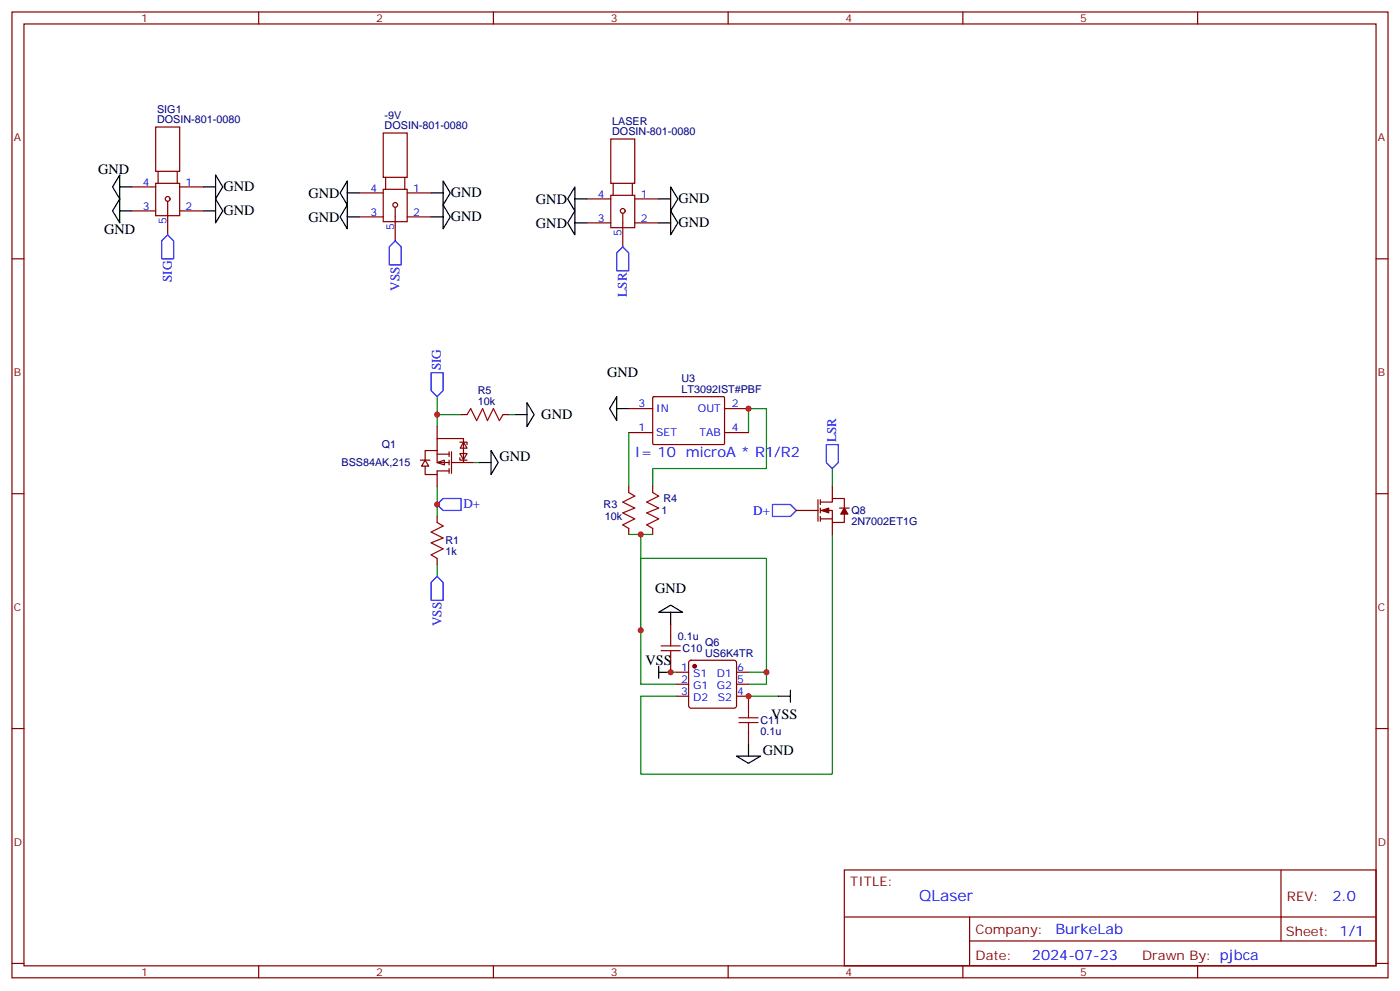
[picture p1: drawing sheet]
<svg xmlns="http://www.w3.org/2000/svg" width="412mm" height="292mm" viewBox="0 0 412 292" stroke-linecap="round" stroke-linejoin="round" font-family="sans-serif">
<g fill="none" stroke="#870000" stroke-width=".35">
<path d="M3.5 3.5h405.4v284.4h-405.4zM7.1 7.1h398.2v277.2h-398.2zM76.2 3.5v3.6M145.3 3.5v3.6M214.5 3.5v3.6M283.6 3.5v3.6M352.8 3.5v3.6M3.5 76.2h3.6M405.3 76.2h3.6M192.3 116.9l.3-.1h20.7l.1 .3v13.6l-.3 .2-20.7-.1-.1-.3zM185.2 127.4h7.1M185.2 120.3h7.1"/>
<path d="M213.4 127.4h7.1M213.4 120.3h7.1M3.5 145.3h3.6M405.3 145.3h3.6M197.6 183.8v3.5M197.6 194.4v3.5M3.5 214.5h3.6M220.5 205v3.5M220.5 215.5v3.6M405.3 214.5h3.6M248.7 256.1h156.6v28.2h-156.6zM377.3 256.1v20.9"/>
<path d="M248.7 270h156.5M285.6 277h119.6M285.6 270v14.1M3.5 283.6h3.6M76.2 284.3v3.6M145.3 284.3v3.6M214.5 284.3v3.6M283.6 284.3v3.6M352.8 284.3v3.6M405.3 283.6h3.6"/>
</g>
<path d="M128.8 116.8v5.3h7M128.8 122.1v3.5M139.3 136.2h1.8M149.9 122.1h1.8M185.2 127.4v15.8M220.5 127.4v-7.1h5.3v17.6h-33.5v5.3M245.2 137.9v5.3M128.8 143.2v8.8M245.2 157.3v70.6h-56.5v-22.9h10.6M128.8 166.2v3.5M197.6 197.9h1.7M220.5 205h8.8" fill="none" stroke="#008700" stroke-width=".35"/>
<path d="M194.7 191.6h5.7M194.7 190.1h5.7M197.6 187.3v2.8M197.6 191.6v2.8M217.7 211.3h5.6M217.7 212.7h5.6M220.5 208.5v2.8M220.5 212.7v2.8" fill="none" stroke="#a10000" stroke-width=".35"/>
<path d="M155.2 118.5l2.1 3.6-2.1 3.5zM181.7 116.8v7l-2.1-3.5zM141.1 136.2h3.5M144.6 132.6l2.2 3.6-2.2 3.5zM151.7 122.1h3.5M181.7 120.3h3.5M194 180.3l3.6-2.1 3.5 2.1zM197.6 180.3v3.5M220.5 219.1v3.5M217 222.6h7l-3.5 2.1z" fill="none" stroke="#000" stroke-width=".35"/>
<path d="M127 109.7h3.5v5.3l-1.7 1.8-1.8-1.8zM243.4 130.9h3.5v5.3l-1.7 1.7-1.8-1.7zM128.8 148.5l1.7-1.7h5.3v3.5h-5.3zM128.8 169.7l1.7 1.7v5.3h-3.5v-5.3z" fill="none" stroke="#00f" stroke-width=".35"/>
<path d="M128.8 136.2l2.1-.7v1.4z" fill="#fff" stroke="#870000" stroke-width=".35"/>
<g fill="none" stroke="#870000" stroke-width=".35">
<path d="M45.9 37.4h7v13h-7zM112.9 39.2h7v13h-7zM38.8 55h7.1M45.9 54h7v9.5h-7zM46.6 50.4v3.6M49.4 59.3v9.8M52.2 50.4v3.6M52.9 55h7.1M105.8 56.8h7.1M112.9 55.7h7v9.6h-7zM113.6 52.2v3.5M119.2 52.2v3.5"/>
<path d="M119.9 56.8h7.1M172.9 58.6h7M179.9 57.5h7.1v9.5h-7.1zM179.9 40.9h7.1v13.1h-7.1zM180.6 54v3.5M186.3 54v3.5M187 58.6h7M38.8 62.1h7.1M52.9 62.1h7.1M105.8 63.9h7.1M116.4 61v9.9M119.9 63.9h7.1"/>
<path d="M172.9 65.6h7M183.4 62.8v9.9M187 65.6h7M123.8 135.5h2.8M125.2 135.5l1.1 1.7h-2.1zM125.2 137.2v2.5h3.6v-1.1h3.5M128.8 132.6h-3.6v2.9M128.8 132.6v3.6h3.5M128.8 132.6v-3.5h7.7v7.1h-3.5M128.8 133.7h3.5M128.8 125.6v3.5M128.8 139.7v3.5"/>
<path d="M132.3 133v1.4M132.3 135.5v1.4M132.3 137.9v1.4M133 133v6.3M135.5 133.5h2.1l-1.1 1.8zM135.5 134.8v.7h2.1M135.5 130.2h2.1v.7M135.8 122.1h1.8M136.5 130.2l1.1 1.7h-2zM136.5 136.2h2.8M148.2 122.1h1.7M128.8 152v1.8"/>
<path d="M185.2 143.2v1.8M185.2 155.6v1.7M192.3 143.2v1.8M192.3 155.6v1.7M234.6 150.3h6.3M240.9 147.1v6.4M241.7 147.8h3.5v-1h3.5v2.8M241.7 150.3h3.5v3.5h3.5v-2.5M241.7 152.8h3.5M241.7 147.1v1.4M241.7 149.6v1.4M241.7 152v1.5"/>
<path d="M245.2 143.2v3.6M245.2 153.8v3.5M247.3 149.6h2.8M128.8 164.4v1.8M199.3 197.9h3.5M203.1 194.6l.5-.2h12.7l.5 .2 .2 .5v12.7l-.3 .5-.4 .2h-12.7l-.5-.2-.3-.5v-12.7zM217 197.9h3.5M199.3 201.4h3.5M199.3 205h3.5M217 201.4h3.5M217 205h3.5"/>
<circle cx="49.4" cy="58.6" r=".71"/>
<circle cx="116.4" cy="60.3" r=".71"/>
<circle cx="183.4" cy="62.1" r=".71"/>
</g>
<path d="M49.4 69.1l1.8 1.8v5.3h-3.6v-5.3zM116.4 70.9l1.8 1.8v5.3h-3.5v-5.3zM183.4 72.7l1.8 1.7v5.3h-3.5v-5.3zM227.5 148.5h5.3l1.8 1.8-1.8 1.7h-5.3z" fill="none" stroke="#00f" stroke-width=".35"/>
<g fill="none" stroke="#000" stroke-width=".35">
<path d="M35.3 58.6v7l-2.1-3.5zM35.3 51.5v7.1l-2.1-3.6zM35.3 55h3.5M60 55h3.5M63.5 51.5l2.1 3.5-2.1 3.6zM63.5 58.6l2.1 3.5-2.1 3.5zM102.3 53.3v7l-2.1-3.5zM102.3 56.8h3.5M127 56.8h3.5M130.5 53.3l2.1 3.5-2.1 3.5zM169.3 55v7.1l-2.1-3.5zM169.3 58.6h3.6"/>
<path d="M194 58.6h3.6M197.6 55l2.1 3.6-2.1 3.5zM35.3 62.1h3.5M60 62.1h3.5M102.3 60.3v7.1l-2.1-3.5zM102.3 63.9h3.5M127 63.9h3.5M130.5 60.3l2.1 3.6-2.1 3.5zM169.3 62.1v7l-2.1-3.5zM169.3 65.6h3.6M194 65.6h3.6M197.6 62.1l2.1 3.5-2.1 3.5z"/>
<path d="M194 197.9h3.6M194 196.1v3.6M229.3 205h3.5M232.8 203.2v3.5"/>
</g>
<path d="M185.2 157.3h7.1M188.7 157.3v44.1h10.6M188.7 185.6v-21.2h37.1v33.5h-5.3M225.8 197.9v3.5h-5.3" fill="none" stroke="#008700" stroke-width=".35"/>
<g fill="#870000" stroke="#870000" stroke-width=".35">
<path d="M242 150.3l2.1-.7v1.4z"/>
<path d="M248.7 149.6l1.1 1.7h-2.2z"/>
<circle cx="204.6" cy="196.1" r=".53"/>
</g>
<path d="M137.6 122.1l1-1.8 1.8 3.5 1.8-3.5 1.4 3.5 1.7-3.5 1.8 3.5 1.1-1.7M128.8 153.8l1.7 1.1-3.5 1.7 3.5 1.8-3.5 1.4 3.5 1.8-3.5 1.7 1.8 1.1M185.2 145l1.8 1-3.6 1.8 3.6 1.8-3.6 1.4 3.6 1.8-3.6 1.7 1.8 1.1M192.3 145l1.7 1-3.5 1.8 3.5 1.8-3.5 1.4 3.5 1.8-3.5 1.7 1.8 1.1" fill="none" stroke="#a10000" stroke-width=".35"/>
<g fill="#c00">
<circle cx="220.5" cy="120.3" r=".88"/>
<circle cx="128.8" cy="148.5" r=".88"/>
<circle cx="128.8" cy="122.1" r=".88"/>
<circle cx="220.5" cy="205" r=".88"/>
<circle cx="197.6" cy="197.9" r=".88"/>
<circle cx="188.7" cy="157.3" r=".88"/>
<circle cx="225.8" cy="197.9" r=".88"/>
<circle cx="188.7" cy="185.6" r=".88"/>
</g>
<text font-size="4.6" fill="#00f" x="270.8" y="265.1">QLaser</text>
<g font-size="4.2">
<text x="28.9" y="51.2">GND</text>
<text x="65.8" y="56.4">GND</text>
<text x="90.8" y="58.2">GND</text>
<text x="132.8" y="58.1">GND</text>
<text x="157.9" y="60">GND</text>
<text x="199.8" y="59.9">GND</text>
<text x="65.8" y="63.4">GND</text>
<text x="90.8" y="65.3">GND</text>
<text x="132.8" y="65.2">GND</text>
<text x="30.7" y="68.8">GND</text>
<text x="157.9" y="67">GND</text>
<text x="199.8" y="66.9">GND</text>
<text x="178.9" y="111.1">GND</text>
<text x="159.5" y="123.3">GND</text>
<text x="147.1" y="135.8">GND</text>
<text x="193" y="174.6">GND</text>
<text x="190.1" y="195.8">VSS</text>
<text x="227.2" y="211.7">VSS</text>
<text x="224.7" y="222.3">GND</text>
</g>
<g font-size="4.2" fill="#00f">
<text x="187" y="134.4">I= 10 microA * R1/R2</text>
<text x="392.5" y="265.4">2.0</text>
<text x="310.9" y="274.9">BurkeLab</text>
<text x="304" y="282.7">2024-07-23</text>
</g>
<g font-size="3.9" fill="#00f">
<text x="50.6" y="83" transform="rotate(-90 50.6 83)">SIG</text>
<text x="117.7" y="85.6" transform="rotate(-90 117.7 85.6)">VSS</text>
<text x="184.7" y="87.3" transform="rotate(-90 184.7 87.3)">LSR</text>
<text x="129.9" y="109" transform="rotate(-90 129.9 109)">SIG</text>
<text x="246.3" y="130.2" transform="rotate(-90 246.3 130.2)">LSR</text>
<text x="136.5" y="149.7">D+</text>
<text x="221.9" y="151.5">D+</text>
<text x="130" y="184.4" transform="rotate(-90 130 184.4)">VSS</text>
</g>
<g font-size="3.9" fill="#800">
<text x="250.5" y="260.7">TITLE:</text>
<text x="379.1" y="265.4">REV:</text>
<text x="287.4" y="274.9">Company:</text>
<text x="378.7" y="275.5">Sheet: 1/1</text>
<text x="287.4" y="282.6">Date:</text>
<text x="336.4" y="282.7">Drawn By: pjbca</text>
</g>
<g font-size="3.2" fill="#800">
<text x="41.6" y="6.5">1</text>
<text x="110.8" y="6.5">2</text>
<text x="179.9" y="6.5">3</text>
<text x="249.1" y="6.5">4</text>
<text x="318.2" y="6.5">5</text>
<text x="4.1" y="41.6">A</text>
<text x="405.9" y="41.6">A</text>
<text x="4.1" y="110.8">B</text>
<text x="405.9" y="110.8">B</text>
<text x="4.1" y="179.9">C</text>
<text x="405.9" y="179.9">C</text>
<text x="4.1" y="249.1">D</text>
<text x="405.9" y="249.1">D</text>
<text x="41.6" y="287.3">1</text>
<text x="110.8" y="287.3">2</text>
<text x="179.9" y="287.3">3</text>
<text x="249.1" y="287.3">4</text>
<text x="318.2" y="287.3">5</text>
</g>
<g font-size="3.2" fill="#000080">
<text x="46.3" y="33.2">SIG1</text>
<text x="113.3" y="34.9">-9V</text>
<text x="46.3" y="36.3">DOSIN-801-0080</text>
<text x="113.3" y="38.1">DOSIN-801-0080</text>
<text x="180.3" y="39.9">DOSIN-801-0080</text>
<text x="180.3" y="36.7">LASER</text>
<text x="200.7" y="112.5">U3</text>
<text x="140.8" y="119.2">10k</text>
<text x="140.8" y="116">R5</text>
<text x="200.7" y="115.7">LT3092IST#PBF</text>
<text x="100.6" y="137.3">BSS84AK,215</text>
<text x="112.5" y="132">Q1</text>
<text x="177.8" y="149.6">R3</text>
<text x="195.5" y="147.9">R4</text>
<text x="178.2" y="153.1">10k</text>
<text x="194.9" y="151.4">1</text>
<text x="250.8" y="154.6">2N7002ET1G</text>
<text x="250.8" y="151.4">Q8</text>
<text x="131.2" y="160.2">R1</text>
<text x="131.2" y="163.5">1k</text>
<text x="199.6" y="188.4">0.1u</text>
<text x="201.1" y="192">C10</text>
<text x="207.7" y="190.1">Q6</text>
<text x="207.7" y="193.3">US6K4TR</text>
<text x="224" y="213.1">C11</text>
<text x="224" y="216.3">0.1u</text>
</g>
<g font-size="3.2" fill="#00f">
<text x="42.1" y="54.7">4</text>
<text x="54.7" y="54.7">1</text>
<text x="109.1" y="56.4">4</text>
<text x="121.7" y="56.4">1</text>
<text x="176.1" y="58.2">4</text>
<text x="188.7" y="58.2">1</text>
<text x="42.1" y="61.7">3</text>
<text x="49" y="65.9" transform="rotate(-90 49 65.9)">5</text>
<text x="54.7" y="61.7">2</text>
<text x="109.1" y="63.5">3</text>
<text x="121.7" y="63.5">2</text>
<text x="176.1" y="65.3">3</text>
<text x="188.7" y="65.3">2</text>
<text x="116.1" y="67.6" transform="rotate(-90 116.1 67.6)">5</text>
<text x="183.1" y="69.4" transform="rotate(-90 183.1 69.4)">5</text>
<text x="188.1" y="119.9">3</text>
<text x="215.5" y="119.9">2</text>
<text x="193.3" y="121.4">IN</text>
<text x="205.6" y="121.4">OUT</text>
<text x="188.1" y="127">1</text>
<text x="193.3" y="128.4">SET</text>
<text x="206.1" y="128.4">TAB</text>
<text x="215.5" y="127">4</text>
<text x="200.7" y="197.6">1</text>
<text x="217.1" y="197.6">6</text>
<text x="200.7" y="201.1">2</text>
<text x="204.2" y="199.3">S1</text>
<text x="204.2" y="202.8">G1</text>
<text x="211.2" y="202.8">G2</text>
<text x="211.2" y="199.3">D1</text>
<text x="217.1" y="201.1">5</text>
<text x="200.7" y="204.6">3</text>
<text x="204.2" y="206.4">D2</text>
<text x="211.5" y="206.4">S2</text>
<text x="217.1" y="204.6">4</text>
</g>
</svg>
